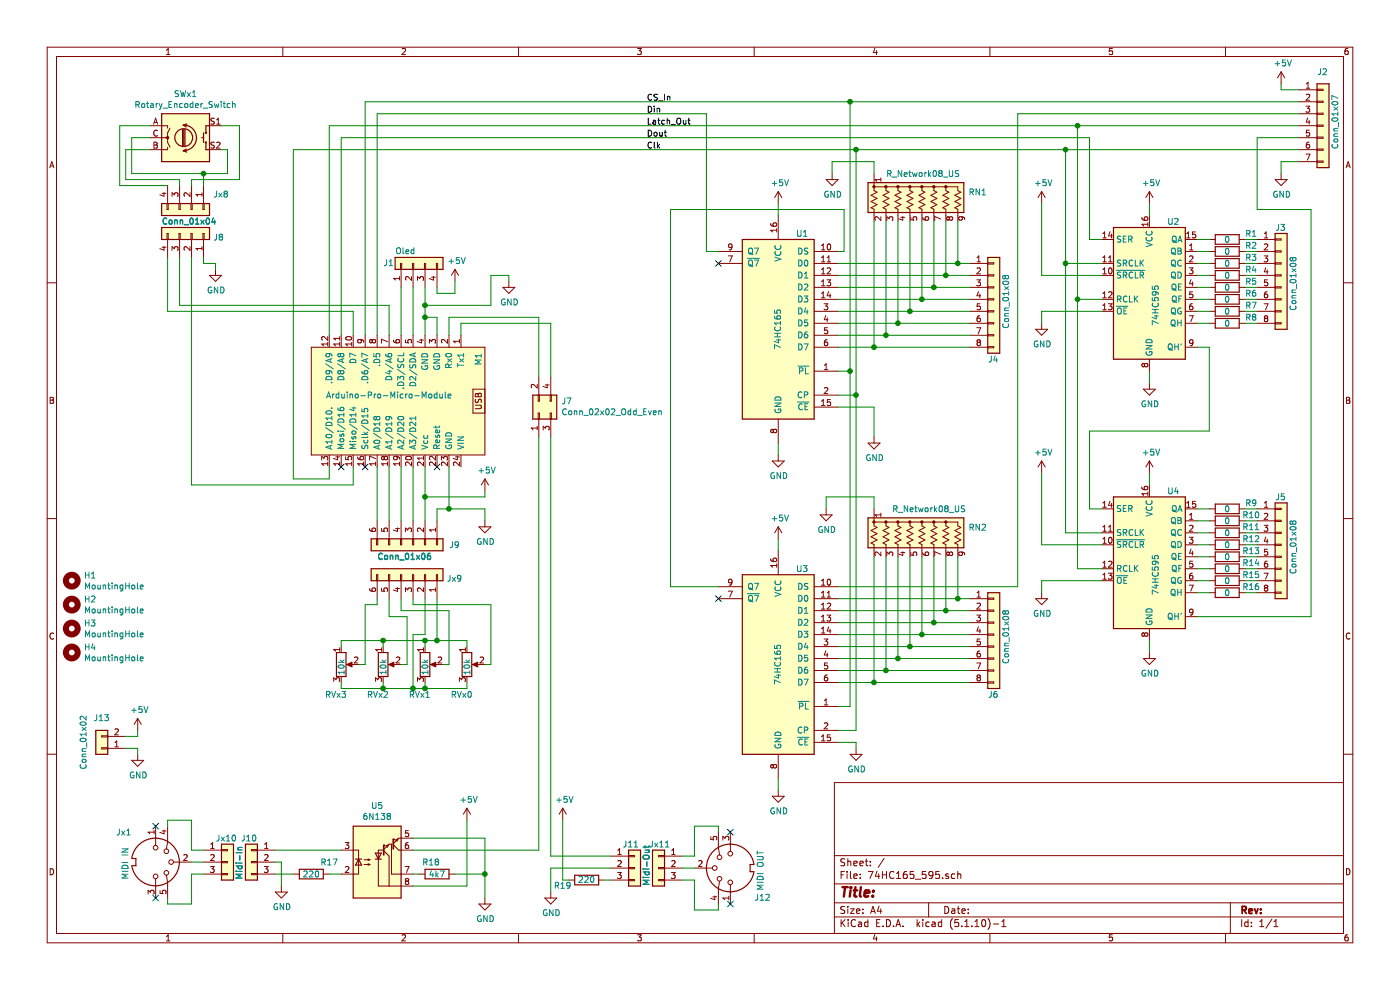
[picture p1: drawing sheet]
EESchema Schematic File Version 4
EELAYER 30 0
EELAYER END
$Descr A4 11693 8268
encoding utf-8
Sheet 1 1
Title ""
Date ""
Rev ""
Comp ""
Comment1 ""
Comment2 ""
Comment3 ""
Comment4 ""
$EndDescr
$Comp
L 74xx:74HC595 U2
U 1 1
P 9600 2400
F 0 "U2" H 9800 2950 50  0000 C CNN
F 1 "74HC595" V 9650 2250 50  0000 C CNN
F 2 "Package_DIP:DIP-16_W7.62mm_Socket_LongPads" H 9600 2400 50  0001 C CNN
F 3 "http://www.ti.com/lit/ds/symlink/sn74hc595.pdf" H 9600 2400 50  0001 C CNN
	1    9600 2400
	1    0    0    -1  
$EndComp
$Comp
L Connector_Generic:Conn_01x08 J3
U 1 1
P 10700 2300
F 0 "J3" H 10650 2700 50  0000 L CNN
F 1 "Conn_01x08" V 10800 2000 50  0000 L CNN
F 2 "00-Fred-mod:Con_1x08_P2.54mm" H 10700 2300 50  0001 C CNN
F 3 "~" H 10700 2300 50  0001 C CNN
	1    10700 2300
	1    0    0    -1  
$EndComp
$Comp
L Device:R R1
U 1 1
P 10250 2000
F 0 "R1" V 10200 2200 50  0000 C CNN
F 1 "0" V 10250 2000 50  0000 C CNN
F 2 "00-Fred-mod:Rx" V 10180 2000 50  0001 C CNN
F 3 "~" H 10250 2000 50  0001 C CNN
	1    10250 2000
	0    1    1    0   
$EndComp
$Comp
L Device:R R2
U 1 1
P 10250 2100
F 0 "R2" V 10200 2300 50  0000 C CNN
F 1 "0" V 10250 2100 50  0000 C CNN
F 2 "00-Fred-mod:Rx" V 10180 2100 50  0001 C CNN
F 3 "~" H 10250 2100 50  0001 C CNN
	1    10250 2100
	0    1    1    0   
$EndComp
$Comp
L Device:R R3
U 1 1
P 10250 2200
F 0 "R3" V 10200 2400 50  0000 C CNN
F 1 "0" V 10250 2200 50  0000 C CNN
F 2 "00-Fred-mod:Rx" V 10180 2200 50  0001 C CNN
F 3 "~" H 10250 2200 50  0001 C CNN
	1    10250 2200
	0    1    1    0   
$EndComp
$Comp
L Device:R R4
U 1 1
P 10250 2300
F 0 "R4" V 10200 2500 50  0000 C CNN
F 1 "0" V 10250 2300 50  0000 C CNN
F 2 "00-Fred-mod:Rx" V 10180 2300 50  0001 C CNN
F 3 "~" H 10250 2300 50  0001 C CNN
	1    10250 2300
	0    1    1    0   
$EndComp
$Comp
L Device:R R5
U 1 1
P 10250 2400
F 0 "R5" V 10200 2600 50  0000 C CNN
F 1 "0" V 10250 2400 50  0000 C CNN
F 2 "00-Fred-mod:Rx" V 10180 2400 50  0001 C CNN
F 3 "~" H 10250 2400 50  0001 C CNN
	1    10250 2400
	0    1    1    0   
$EndComp
$Comp
L Device:R R6
U 1 1
P 10250 2500
F 0 "R6" V 10200 2700 50  0000 C CNN
F 1 "0" V 10250 2500 50  0000 C CNN
F 2 "00-Fred-mod:Rx" V 10180 2500 50  0001 C CNN
F 3 "~" H 10250 2500 50  0001 C CNN
	1    10250 2500
	0    1    1    0   
$EndComp
$Comp
L Device:R R7
U 1 1
P 10250 2600
F 0 "R7" V 10200 2800 50  0000 C CNN
F 1 "0" V 10250 2600 50  0000 C CNN
F 2 "00-Fred-mod:Rx" V 10180 2600 50  0001 C CNN
F 3 "~" H 10250 2600 50  0001 C CNN
	1    10250 2600
	0    1    1    0   
$EndComp
$Comp
L Device:R R8
U 1 1
P 10250 2700
F 0 "R8" V 10200 2900 50  0000 C CNN
F 1 "0" V 10250 2700 50  0000 C CNN
F 2 "00-Fred-mod:Rx" V 10180 2700 50  0001 C CNN
F 3 "~" H 10250 2700 50  0001 C CNN
	1    10250 2700
	0    1    1    0   
$EndComp
Wire Wire Line
	10000 2000 10100 2000
Wire Wire Line
	10100 2100 10000 2100
Wire Wire Line
	10000 2200 10100 2200
Wire Wire Line
	10100 2300 10000 2300
Wire Wire Line
	10000 2400 10100 2400
Wire Wire Line
	10100 2500 10000 2500
Wire Wire Line
	10000 2600 10100 2600
Wire Wire Line
	10000 2700 10100 2700
Wire Wire Line
	10500 2700 10400 2700
Wire Wire Line
	10500 2600 10400 2600
Wire Wire Line
	10500 2500 10400 2500
Wire Wire Line
	10500 2400 10400 2400
Wire Wire Line
	10500 2300 10400 2300
Wire Wire Line
	10500 2200 10400 2200
Wire Wire Line
	10500 2100 10400 2100
Wire Wire Line
	10500 2000 10400 2000
Wire Wire Line
	9200 2200 8900 2200
$Comp
L power:GND #PWR0102
U 1 1
P 9600 3200
F 0 "#PWR0102" H 9600 2950 50  0001 C CNN
F 1 "GND" H 9605 3027 50  0000 C CNN
F 2 "" H 9600 3200 50  0001 C CNN
F 3 "" H 9600 3200 50  0001 C CNN
	1    9600 3200
	1    0    0    -1  
$EndComp
Wire Wire Line
	9600 3200 9600 3100
$Comp
L power:+5V #PWR0105
U 1 1
P 9600 1700
F 0 "#PWR0105" H 9600 1550 50  0001 C CNN
F 1 "+5V" H 9615 1873 50  0000 C CNN
F 2 "" H 9600 1700 50  0001 C CNN
F 3 "" H 9600 1700 50  0001 C CNN
	1    9600 1700
	1    0    0    -1  
$EndComp
Wire Wire Line
	9600 1800 9600 1700
Wire Wire Line
	9200 2000 9100 2000
Wire Wire Line
	9000 2500 9200 2500
Wire Wire Line
	9200 2300 8700 2300
$Comp
L power:+5V #PWR0107
U 1 1
P 8700 1700
F 0 "#PWR0107" H 8700 1550 50  0001 C CNN
F 1 "+5V" H 8715 1873 50  0000 C CNN
F 2 "" H 8700 1700 50  0001 C CNN
F 3 "" H 8700 1700 50  0001 C CNN
	1    8700 1700
	1    0    0    -1  
$EndComp
$Comp
L power:GND #PWR0108
U 1 1
P 8700 2700
F 0 "#PWR0108" H 8700 2450 50  0001 C CNN
F 1 "GND" H 8705 2527 50  0000 C CNN
F 2 "" H 8700 2700 50  0001 C CNN
F 3 "" H 8700 2700 50  0001 C CNN
	1    8700 2700
	1    0    0    -1  
$EndComp
Wire Wire Line
	8700 2700 8700 2600
Wire Wire Line
	8700 2600 9200 2600
$Comp
L 74xx:74HC595 U4
U 1 1
P 9600 4650
F 0 "U4" H 9800 5200 50  0000 C CNN
F 1 "74HC595" V 9650 4500 50  0000 C CNN
F 2 "Package_DIP:DIP-16_W7.62mm_Socket_LongPads" H 9600 4650 50  0001 C CNN
F 3 "http://www.ti.com/lit/ds/symlink/sn74hc595.pdf" H 9600 4650 50  0001 C CNN
	1    9600 4650
	1    0    0    -1  
$EndComp
$Comp
L Device:R R9
U 1 1
P 10250 4250
F 0 "R9" V 10200 4450 50  0000 C CNN
F 1 "0" V 10250 4250 50  0000 C CNN
F 2 "00-Fred-mod:Rx" V 10180 4250 50  0001 C CNN
F 3 "~" H 10250 4250 50  0001 C CNN
	1    10250 4250
	0    1    1    0   
$EndComp
$Comp
L Device:R R10
U 1 1
P 10250 4350
F 0 "R10" V 10200 4550 50  0000 C CNN
F 1 "0" V 10250 4350 50  0000 C CNN
F 2 "00-Fred-mod:Rx" V 10180 4350 50  0001 C CNN
F 3 "~" H 10250 4350 50  0001 C CNN
	1    10250 4350
	0    1    1    0   
$EndComp
$Comp
L Device:R R11
U 1 1
P 10250 4450
F 0 "R11" V 10200 4650 50  0000 C CNN
F 1 "0" V 10250 4450 50  0000 C CNN
F 2 "00-Fred-mod:Rx" V 10180 4450 50  0001 C CNN
F 3 "~" H 10250 4450 50  0001 C CNN
	1    10250 4450
	0    1    1    0   
$EndComp
$Comp
L Device:R R12
U 1 1
P 10250 4550
F 0 "R12" V 10200 4750 50  0000 C CNN
F 1 "0" V 10250 4550 50  0000 C CNN
F 2 "00-Fred-mod:Rx" V 10180 4550 50  0001 C CNN
F 3 "~" H 10250 4550 50  0001 C CNN
	1    10250 4550
	0    1    1    0   
$EndComp
$Comp
L Device:R R13
U 1 1
P 10250 4650
F 0 "R13" V 10200 4850 50  0000 C CNN
F 1 "0" V 10250 4650 50  0000 C CNN
F 2 "00-Fred-mod:Rx" V 10180 4650 50  0001 C CNN
F 3 "~" H 10250 4650 50  0001 C CNN
	1    10250 4650
	0    1    1    0   
$EndComp
$Comp
L Device:R R14
U 1 1
P 10250 4750
F 0 "R14" V 10200 4950 50  0000 C CNN
F 1 "0" V 10250 4750 50  0000 C CNN
F 2 "00-Fred-mod:Rx" V 10180 4750 50  0001 C CNN
F 3 "~" H 10250 4750 50  0001 C CNN
	1    10250 4750
	0    1    1    0   
$EndComp
$Comp
L Device:R R15
U 1 1
P 10250 4850
F 0 "R15" V 10200 5050 50  0000 C CNN
F 1 "0" V 10250 4850 50  0000 C CNN
F 2 "00-Fred-mod:Rx" V 10180 4850 50  0001 C CNN
F 3 "~" H 10250 4850 50  0001 C CNN
	1    10250 4850
	0    1    1    0   
$EndComp
$Comp
L Device:R R16
U 1 1
P 10250 4950
F 0 "R16" V 10200 5150 50  0000 C CNN
F 1 "0" V 10250 4950 50  0000 C CNN
F 2 "00-Fred-mod:Rx" V 10180 4950 50  0001 C CNN
F 3 "~" H 10250 4950 50  0001 C CNN
	1    10250 4950
	0    1    1    0   
$EndComp
Wire Wire Line
	10000 4250 10100 4250
Wire Wire Line
	10100 4350 10000 4350
Wire Wire Line
	10000 4450 10100 4450
Wire Wire Line
	10100 4550 10000 4550
Wire Wire Line
	10000 4650 10100 4650
Wire Wire Line
	10100 4750 10000 4750
Wire Wire Line
	10000 4850 10100 4850
Wire Wire Line
	10000 4950 10100 4950
Wire Wire Line
	9200 4450 8900 4450
$Comp
L power:GND #PWR0110
U 1 1
P 9600 5450
F 0 "#PWR0110" H 9600 5200 50  0001 C CNN
F 1 "GND" H 9605 5277 50  0000 C CNN
F 2 "" H 9600 5450 50  0001 C CNN
F 3 "" H 9600 5450 50  0001 C CNN
	1    9600 5450
	1    0    0    -1  
$EndComp
Wire Wire Line
	9600 5450 9600 5350
$Comp
L power:+5V #PWR0111
U 1 1
P 9600 3950
F 0 "#PWR0111" H 9600 3800 50  0001 C CNN
F 1 "+5V" H 9615 4123 50  0000 C CNN
F 2 "" H 9600 3950 50  0001 C CNN
F 3 "" H 9600 3950 50  0001 C CNN
	1    9600 3950
	1    0    0    -1  
$EndComp
Wire Wire Line
	9600 4050 9600 3950
Wire Wire Line
	9200 4250 9100 4250
Wire Wire Line
	9000 4750 9200 4750
Wire Wire Line
	9200 4550 8700 4550
$Comp
L power:+5V #PWR0112
U 1 1
P 8700 3950
F 0 "#PWR0112" H 8700 3800 50  0001 C CNN
F 1 "+5V" H 8715 4123 50  0000 C CNN
F 2 "" H 8700 3950 50  0001 C CNN
F 3 "" H 8700 3950 50  0001 C CNN
	1    8700 3950
	1    0    0    -1  
$EndComp
$Comp
L power:GND #PWR0113
U 1 1
P 8700 4950
F 0 "#PWR0113" H 8700 4700 50  0001 C CNN
F 1 "GND" H 8705 4777 50  0000 C CNN
F 2 "" H 8700 4950 50  0001 C CNN
F 3 "" H 8700 4950 50  0001 C CNN
	1    8700 4950
	1    0    0    -1  
$EndComp
Wire Wire Line
	8700 4950 8700 4850
Wire Wire Line
	8700 4850 9200 4850
Wire Wire Line
	9000 2500 9000 4750
Wire Wire Line
	8900 2200 8900 4450
Wire Wire Line
	9100 4250 9100 3600
Wire Wire Line
	9100 3600 10100 3600
Wire Wire Line
	10100 3600 10100 2900
Wire Wire Line
	10100 2900 10000 2900
Wire Wire Line
	8700 1700 8700 2300
Wire Wire Line
	8700 3950 8700 4550
$Comp
L power:+5V #PWR0119
U 1 1
P 10700 700
F 0 "#PWR0119" H 10700 550 50  0001 C CNN
F 1 "+5V" H 10715 873 50  0000 C CNN
F 2 "" H 10700 700 50  0001 C CNN
F 3 "" H 10700 700 50  0001 C CNN
	1    10700 700 
	1    0    0    -1  
$EndComp
Wire Wire Line
	10000 5150 10950 5150
$Comp
L Mechanical:MountingHole H4
U 1 1
P 600 5450
F 0 "H4" H 700 5496 50  0000 L CNN
F 1 "MountingHole" H 700 5405 50  0000 L CNN
F 2 "MountingHole:MountingHole_2.5mm" H 600 5450 50  0001 C CNN
F 3 "~" H 600 5450 50  0001 C CNN
	1    600  5450
	1    0    0    -1  
$EndComp
$Comp
L Mechanical:MountingHole H3
U 1 1
P 600 5250
F 0 "H3" H 700 5296 50  0000 L CNN
F 1 "MountingHole" H 700 5205 50  0000 L CNN
F 2 "MountingHole:MountingHole_2.5mm" H 600 5250 50  0001 C CNN
F 3 "~" H 600 5250 50  0001 C CNN
	1    600  5250
	1    0    0    -1  
$EndComp
$Comp
L Mechanical:MountingHole H2
U 1 1
P 600 5050
F 0 "H2" H 700 5096 50  0000 L CNN
F 1 "MountingHole" H 700 5005 50  0000 L CNN
F 2 "MountingHole:MountingHole_2.5mm" H 600 5050 50  0001 C CNN
F 3 "~" H 600 5050 50  0001 C CNN
	1    600  5050
	1    0    0    -1  
$EndComp
$Comp
L Mechanical:MountingHole H1
U 1 1
P 600 4850
F 0 "H1" H 700 4896 50  0000 L CNN
F 1 "MountingHole" H 700 4805 50  0000 L CNN
F 2 "MountingHole:MountingHole_2.5mm" H 600 4850 50  0001 C CNN
F 3 "~" H 600 4850 50  0001 C CNN
	1    600  4850
	1    0    0    -1  
$EndComp
Wire Wire Line
	8900 2200 8900 1250
Connection ~ 8900 2200
Wire Wire Line
	9100 2000 9100 1150
Wire Wire Line
	9000 2500 9000 1050
Connection ~ 9000 2500
Wire Wire Line
	10500 4950 10400 4950
Wire Wire Line
	10500 4850 10400 4850
Wire Wire Line
	10500 4750 10400 4750
Wire Wire Line
	10500 4650 10400 4650
Wire Wire Line
	10500 4550 10400 4550
Wire Wire Line
	10500 4450 10400 4450
Wire Wire Line
	10500 4350 10400 4350
Wire Wire Line
	10500 4250 10400 4250
$Comp
L Connector_Generic:Conn_01x08 J5
U 1 1
P 10700 4550
F 0 "J5" H 10650 4950 50  0000 L CNN
F 1 "Conn_01x08" V 10800 4300 50  0000 L CNN
F 2 "00-Fred-mod:Con_1x08_P2.54mm" H 10700 4550 50  0001 C CNN
F 3 "~" H 10700 4550 50  0001 C CNN
	1    10700 4550
	1    0    0    -1  
$EndComp
$Comp
L power:GND #PWR0120
U 1 1
P 10700 1450
F 0 "#PWR0120" H 10700 1200 50  0001 C CNN
F 1 "GND" H 10705 1277 50  0000 C CNN
F 2 "" H 10700 1450 50  0001 C CNN
F 3 "" H 10700 1450 50  0001 C CNN
	1    10700 1450
	1    0    0    -1  
$EndComp
Wire Wire Line
	10700 1350 10700 1450
Wire Wire Line
	10850 1350 10700 1350
Wire Wire Line
	10850 750  10700 750 
$Comp
L 00_Fred:Arduino-Pro-Micro-Module M1
U 1 1
P 3200 3350
F 0 "M1" H 2850 4150 50  0000 C CNN
F 1 "Arduino-Pro-Micro-Module" V 3150 3400 50  0000 C CNN
F 2 "00-Fred-mod:Arduino-Pro-Micro-DIP-24" H 3300 2700 50  0001 C CNN
F 3 "https://learn.sparkfun.com/tutorials/pro-micro--fio-v3-hookup-guide/hardware-overview-pro-micro" H 3350 4150 50  0001 C CNN
	1    3200 3350
	0    1    1    0   
$EndComp
Wire Wire Line
	7000 4900 8500 4900
Wire Wire Line
	8500 4900 8500 950 
Wire Wire Line
	5900 2100 6000 2100
Wire Wire Line
	5900 950  5900 2100
$Comp
L power:GND #PWR0118
U 1 1
P 6900 4250
F 0 "#PWR0118" H 6900 4000 50  0001 C CNN
F 1 "GND" H 6905 4077 50  0000 C CNN
F 2 "" H 6900 4250 50  0001 C CNN
F 3 "" H 6900 4250 50  0001 C CNN
	1    6900 4250
	1    0    0    -1  
$EndComp
Wire Wire Line
	6900 4150 6900 4250
Wire Wire Line
	7300 4150 6900 4150
Wire Wire Line
	7300 4250 7300 4150
Wire Wire Line
	5600 4900 6000 4900
Wire Wire Line
	7000 2100 7050 2100
Wire Wire Line
	7100 3100 7100 5900
Wire Wire Line
	7300 1350 7300 1450
Wire Wire Line
	6950 1350 7300 1350
Wire Wire Line
	6950 1450 6950 1350
Wire Wire Line
	6500 4600 6500 4500
$Comp
L power:+5V #PWR0116
U 1 1
P 6500 4500
F 0 "#PWR0116" H 6500 4350 50  0001 C CNN
F 1 "+5V" H 6515 4673 50  0000 C CNN
F 2 "" H 6500 4500 50  0001 C CNN
F 3 "" H 6500 4500 50  0001 C CNN
	1    6500 4500
	1    0    0    -1  
$EndComp
Wire Wire Line
	7000 5900 7100 5900
Wire Wire Line
	6500 6600 6500 6500
$Comp
L power:GND #PWR0115
U 1 1
P 6500 6600
F 0 "#PWR0115" H 6500 6350 50  0001 C CNN
F 1 "GND" H 6505 6427 50  0000 C CNN
F 2 "" H 6500 6600 50  0001 C CNN
F 3 "" H 6500 6600 50  0001 C CNN
	1    6500 6600
	1    0    0    -1  
$EndComp
$Comp
L power:GND #PWR0114
U 1 1
P 7150 6250
F 0 "#PWR0114" H 7150 6000 50  0001 C CNN
F 1 "GND" H 7155 6077 50  0000 C CNN
F 2 "" H 7150 6250 50  0001 C CNN
F 3 "" H 7150 6250 50  0001 C CNN
	1    7150 6250
	1    0    0    -1  
$EndComp
Wire Wire Line
	7000 6100 7150 6100
Wire Wire Line
	7300 5700 8100 5700
Connection ~ 7300 5700
Wire Wire Line
	7300 4650 7300 5700
Wire Wire Line
	7400 5600 8100 5600
Connection ~ 7400 5600
Wire Wire Line
	7400 4650 7400 5600
Wire Wire Line
	7500 5500 8100 5500
Connection ~ 7500 5500
Wire Wire Line
	7500 4650 7500 5500
Wire Wire Line
	7600 5400 8100 5400
Connection ~ 7600 5400
Wire Wire Line
	7000 5400 7600 5400
Wire Wire Line
	7600 4650 7600 5400
Wire Wire Line
	7700 5300 8100 5300
Connection ~ 7700 5300
Wire Wire Line
	7700 4650 7700 5300
Wire Wire Line
	7800 5200 8100 5200
Connection ~ 7800 5200
Wire Wire Line
	7800 4650 7800 5200
Wire Wire Line
	7900 5100 8100 5100
Connection ~ 7900 5100
Wire Wire Line
	7900 4650 7900 5100
Wire Wire Line
	7000 5700 7300 5700
Wire Wire Line
	7000 5600 7400 5600
Wire Wire Line
	7000 5500 7500 5500
Wire Wire Line
	7000 5300 7700 5300
Wire Wire Line
	7000 5200 7800 5200
Wire Wire Line
	7000 5100 7900 5100
Connection ~ 8000 5000
Wire Wire Line
	7000 5000 8000 5000
Wire Wire Line
	8000 5000 8100 5000
Wire Wire Line
	8000 4650 8000 5000
$Comp
L Device:R_Network08_US RN2
U 1 1
P 7700 4450
F 0 "RN2" H 8088 4496 50  0000 L CNN
F 1 "R_Network08_US" H 7450 4650 50  0000 L CNN
F 2 "00-Fred-mod:Con_1x09_P2.54mm" V 8175 4450 50  0001 C CNN
F 3 "http://www.vishay.com/docs/31509/csc.pdf" H 7700 4450 50  0001 C CNN
	1    7700 4450
	1    0    0    -1  
$EndComp
$Comp
L Connector_Generic:Conn_01x08 J6
U 1 1
P 8300 5300
F 0 "J6" H 8250 4800 50  0000 L CNN
F 1 "Conn_01x08" V 8400 5050 50  0000 L CNN
F 2 "00-Fred-mod:Con_1x08_P2.54mm" H 8300 5300 50  0001 C CNN
F 3 "~" H 8300 5300 50  0001 C CNN
	1    8300 5300
	1    0    0    -1  
$EndComp
$Comp
L 74xx:74LS165 U3
U 1 1
P 6500 5500
F 0 "U3" H 6300 6250 50  0000 C CNN
F 1 "74HC165" V 6500 5450 50  0000 C CNN
F 2 "Package_DIP:DIP-16_W7.62mm_Socket_LongPads" H 6500 5500 50  0001 C CNN
F 3 "http://www.ti.com/lit/gpn/sn74LS165" H 6500 5500 50  0001 C CNN
	1    6500 5500
	-1   0    0    -1  
$EndComp
Wire Wire Line
	7300 3400 7000 3400
$Comp
L power:GND #PWR0106
U 1 1
P 6950 1450
F 0 "#PWR0106" H 6950 1200 50  0001 C CNN
F 1 "GND" H 6955 1277 50  0000 C CNN
F 2 "" H 6950 1450 50  0001 C CNN
F 3 "" H 6950 1450 50  0001 C CNN
	1    6950 1450
	1    0    0    -1  
$EndComp
Wire Wire Line
	6500 1800 6500 1700
$Comp
L power:+5V #PWR0104
U 1 1
P 6500 1700
F 0 "#PWR0104" H 6500 1550 50  0001 C CNN
F 1 "+5V" H 6515 1873 50  0000 C CNN
F 2 "" H 6500 1700 50  0001 C CNN
F 3 "" H 6500 1700 50  0001 C CNN
	1    6500 1700
	1    0    0    -1  
$EndComp
Wire Wire Line
	7000 3100 7100 3100
Wire Wire Line
	6500 3800 6500 3700
$Comp
L power:GND #PWR0103
U 1 1
P 6500 3800
F 0 "#PWR0103" H 6500 3550 50  0001 C CNN
F 1 "GND" H 6505 3627 50  0000 C CNN
F 2 "" H 6500 3800 50  0001 C CNN
F 3 "" H 6500 3800 50  0001 C CNN
	1    6500 3800
	1    0    0    -1  
$EndComp
$Comp
L power:GND #PWR0101
U 1 1
P 7300 3650
F 0 "#PWR0101" H 7300 3400 50  0001 C CNN
F 1 "GND" H 7305 3477 50  0000 C CNN
F 2 "" H 7300 3650 50  0001 C CNN
F 3 "" H 7300 3650 50  0001 C CNN
	1    7300 3650
	1    0    0    -1  
$EndComp
Wire Wire Line
	7300 3400 7300 3650
Wire Wire Line
	7000 3300 7150 3300
Text Label 5400 1050 0    50   ~ 0
Latch_Out
Text Label 5400 850  0    50   ~ 0
CS_In
Text Label 5400 1150 0    50   ~ 0
Dout
Text Label 5400 950  0    50   ~ 0
Din
Text Label 5400 1250 0    50   ~ 0
Clk
Wire Wire Line
	7300 2900 8100 2900
Connection ~ 7300 2900
Wire Wire Line
	7300 1850 7300 2900
Wire Wire Line
	7400 2800 8100 2800
Connection ~ 7400 2800
Wire Wire Line
	7400 1850 7400 2800
Wire Wire Line
	7500 2700 8100 2700
Connection ~ 7500 2700
Wire Wire Line
	7500 1850 7500 2700
Wire Wire Line
	7600 2600 8100 2600
Connection ~ 7600 2600
Wire Wire Line
	7000 2600 7600 2600
Wire Wire Line
	7600 1850 7600 2600
Wire Wire Line
	7700 2500 8100 2500
Connection ~ 7700 2500
Wire Wire Line
	7700 1850 7700 2500
Wire Wire Line
	7800 2400 8100 2400
Connection ~ 7800 2400
Wire Wire Line
	7800 1850 7800 2400
Wire Wire Line
	7900 2300 8100 2300
Connection ~ 7900 2300
Wire Wire Line
	7900 1850 7900 2300
Wire Wire Line
	7000 2900 7300 2900
Wire Wire Line
	7000 2800 7400 2800
Wire Wire Line
	7000 2700 7500 2700
Wire Wire Line
	7000 2500 7700 2500
Wire Wire Line
	7000 2400 7800 2400
Wire Wire Line
	7000 2300 7900 2300
Connection ~ 8000 2200
Wire Wire Line
	7000 2200 8000 2200
Wire Wire Line
	8000 2200 8100 2200
Wire Wire Line
	8000 1850 8000 2200
$Comp
L Device:R_Network08_US RN1
U 1 1
P 7700 1650
F 0 "RN1" H 8088 1696 50  0000 L CNN
F 1 "R_Network08_US" H 7400 1850 50  0000 L CNN
F 2 "00-Fred-mod:Con_1x09_P2.54mm" V 8175 1650 50  0001 C CNN
F 3 "http://www.vishay.com/docs/31509/csc.pdf" H 7700 1650 50  0001 C CNN
	1    7700 1650
	1    0    0    -1  
$EndComp
$Comp
L Connector_Generic:Conn_01x08 J4
U 1 1
P 8300 2500
F 0 "J4" H 8250 2000 50  0000 L CNN
F 1 "Conn_01x08" V 8400 2250 50  0000 L CNN
F 2 "00-Fred-mod:Con_1x08_P2.54mm" H 8300 2500 50  0001 C CNN
F 3 "~" H 8300 2500 50  0001 C CNN
	1    8300 2500
	1    0    0    -1  
$EndComp
Wire Wire Line
	7150 6200 7000 6200
Wire Wire Line
	8900 1250 10850 1250
Connection ~ 8900 1250
Wire Wire Line
	9000 1050 10850 1050
Connection ~ 9000 1050
Wire Wire Line
	8500 950  10850 950 
Wire Wire Line
	10700 750  10700 700 
Wire Wire Line
	10850 850  7100 850 
Wire Wire Line
	10500 1150 10500 1750
Wire Wire Line
	10500 1750 10950 1750
Wire Wire Line
	10950 1750 10950 5150
Wire Wire Line
	10500 1150 10850 1150
Wire Wire Line
	7150 6200 7150 6250
Wire Wire Line
	7150 3300 7150 6100
Wire Wire Line
	7150 3300 7150 1250
Connection ~ 7150 3300
Connection ~ 7150 1250
Wire Wire Line
	7150 1250 8900 1250
Wire Wire Line
	7100 3100 7100 850 
Connection ~ 7100 3100
Connection ~ 7100 850 
$Comp
L Device:Rotary_Encoder_Switch SWx1
U 1 1
P 1550 1150
F 0 "SWx1" H 1550 1517 50  0000 C CNN
F 1 "Rotary_Encoder_Switch" H 1550 1426 50  0000 C CNN
F 2 "00-Fred-mod:Encoder" H 1400 1310 50  0001 C CNN
F 3 "~" H 1550 1410 50  0001 C CNN
	1    1550 1150
	1    0    0    -1  
$EndComp
$Comp
L Connector_Generic:Conn_01x04 Jx8
U 1 1
P 1600 1750
F 0 "Jx8" V 1472 1930 50  0000 L CNN
F 1 "Conn_01x04" V 1700 1500 50  0000 L CNN
F 2 "00-Fred-mod:Con_1x04_P2.54mm" H 1600 1750 50  0001 C CNN
F 3 "~" H 1600 1750 50  0001 C CNN
	1    1600 1750
	0    1    1    0   
$EndComp
$Comp
L Connector_Generic:Conn_01x04 J8
U 1 1
P 1600 1950
F 0 "J8" V 1564 2130 50  0000 L CNN
F 1 "Conn_01x04" V 1700 1700 50  0000 L CNN
F 2 "00-Fred-mod:Con_1x04_P2.54mm" H 1600 1950 50  0001 C CNN
F 3 "~" H 1600 1950 50  0001 C CNN
	1    1600 1950
	0    1    -1   0   
$EndComp
Wire Wire Line
	1400 1550 1000 1550
Wire Wire Line
	1000 1550 1000 1050
Wire Wire Line
	1000 1050 1250 1050
Wire Wire Line
	1250 1250 1050 1250
Wire Wire Line
	1050 1250 1050 1500
Wire Wire Line
	1050 1500 1500 1500
Wire Wire Line
	1500 1500 1500 1550
Wire Wire Line
	1600 1550 1600 1500
Wire Wire Line
	1600 1500 2000 1500
Wire Wire Line
	2000 1500 2000 1050
Wire Wire Line
	2000 1050 1850 1050
Wire Wire Line
	1700 1550 1700 1450
Wire Wire Line
	1700 1450 1900 1450
Wire Wire Line
	1900 1450 1900 1250
Wire Wire Line
	1900 1250 1850 1250
Wire Wire Line
	1250 1150 1100 1150
Wire Wire Line
	1100 1150 1100 1450
Wire Wire Line
	1100 1450 1700 1450
Connection ~ 1700 1450
$Comp
L power:GND #PWR0109
U 1 1
P 1800 2250
F 0 "#PWR0109" H 1800 2000 50  0001 C CNN
F 1 "GND" H 1805 2077 50  0000 C CNN
F 2 "" H 1800 2250 50  0001 C CNN
F 3 "" H 1800 2250 50  0001 C CNN
	1    1800 2250
	1    0    0    -1  
$EndComp
Wire Wire Line
	1700 2150 1700 2200
Wire Wire Line
	1700 2200 1800 2200
Wire Wire Line
	1800 2200 1800 2250
$Comp
L Connector_Generic:Conn_01x06 J9
U 1 1
P 3450 4550
F 0 "J9" V 3450 4850 50  0000 L CNN
F 1 "Conn_01x06" V 3550 4250 50  0000 L CNN
F 2 "00-Fred-mod:Con_1x06_P2.54mm" H 3450 4550 50  0001 C CNN
F 3 "~" H 3450 4550 50  0001 C CNN
	1    3450 4550
	0    1    1    0   
$EndComp
$Comp
L Connector_Generic:Conn_01x06 Jx9
U 1 1
P 3450 4800
F 0 "Jx9" V 3414 5080 50  0000 L CNN
F 1 "Conn_01x06" V 3600 4500 50  0000 L CNN
F 2 "00-Fred-mod:Con_1x06_P2.54mm" H 3450 4800 50  0001 C CNN
F 3 "~" H 3450 4800 50  0001 C CNN
	1    3450 4800
	0    1    -1   0   
$EndComp
Wire Wire Line
	3150 3900 3150 4350
Wire Wire Line
	3250 3900 3250 4350
Wire Wire Line
	3350 3900 3350 4350
Wire Wire Line
	3450 3900 3450 4350
Wire Wire Line
	3550 3900 3550 4150
Wire Wire Line
	3650 4350 3650 4250
Wire Wire Line
	3650 4250 3750 4250
Wire Wire Line
	3750 4250 3750 3900
$Comp
L power:+5V #PWR0117
U 1 1
P 4050 4100
F 0 "#PWR0117" H 4050 3950 50  0001 C CNN
F 1 "+5V" H 4065 4273 50  0000 C CNN
F 2 "" H 4050 4100 50  0001 C CNN
F 3 "" H 4050 4100 50  0001 C CNN
	1    4050 4100
	1    0    0    -1  
$EndComp
$Comp
L power:GND #PWR0121
U 1 1
P 4050 4350
F 0 "#PWR0121" H 4050 4100 50  0001 C CNN
F 1 "GND" H 4055 4177 50  0000 C CNN
F 2 "" H 4050 4350 50  0001 C CNN
F 3 "" H 4050 4350 50  0001 C CNN
	1    4050 4350
	1    0    0    -1  
$EndComp
Wire Wire Line
	3750 4250 4050 4250
Wire Wire Line
	4050 4250 4050 4350
Connection ~ 3750 4250
Wire Wire Line
	4050 4100 4050 4150
Wire Wire Line
	4050 4150 3550 4150
Connection ~ 3550 4150
Wire Wire Line
	3550 4150 3550 4350
$Comp
L Device:R_POT RVx3
U 1 1
P 2850 5550
F 0 "RVx3" H 2900 5300 50  0000 R CNN
F 1 "10k" V 2850 5600 50  0000 R CNN
F 2 "00-Fred-mod:Pot_APLS_Single" H 2850 5550 50  0001 C CNN
F 3 "~" H 2850 5550 50  0001 C CNN
	1    2850 5550
	1    0    0    -1  
$EndComp
$Comp
L Device:R_POT RVx2
U 1 1
P 3200 5550
F 0 "RVx2" H 3250 5300 50  0000 R CNN
F 1 "10k" V 3200 5600 50  0000 R CNN
F 2 "00-Fred-mod:Pot_APLS_Single" H 3200 5550 50  0001 C CNN
F 3 "~" H 3200 5550 50  0001 C CNN
	1    3200 5550
	1    0    0    -1  
$EndComp
$Comp
L Device:R_POT RVx1
U 1 1
P 3550 5550
F 0 "RVx1" H 3600 5300 50  0000 R CNN
F 1 "10k" V 3550 5600 50  0000 R CNN
F 2 "00-Fred-mod:Pot_APLS_Single" H 3550 5550 50  0001 C CNN
F 3 "~" H 3550 5550 50  0001 C CNN
	1    3550 5550
	1    0    0    -1  
$EndComp
$Comp
L Device:R_POT RVx0
U 1 1
P 3900 5550
F 0 "RVx0" H 3950 5300 50  0000 R CNN
F 1 "10k" V 3900 5600 50  0000 R CNN
F 2 "00-Fred-mod:Pot_APLS_Single" H 3900 5550 50  0001 C CNN
F 3 "~" H 3900 5550 50  0001 C CNN
	1    3900 5550
	1    0    0    -1  
$EndComp
Wire Wire Line
	3000 5550 3050 5550
Wire Wire Line
	3650 5000 3650 5350
Wire Wire Line
	3650 5350 3900 5350
Wire Wire Line
	3900 5350 3900 5400
Wire Wire Line
	3650 5350 3550 5350
Wire Wire Line
	3550 5350 3550 5400
Connection ~ 3650 5350
Wire Wire Line
	3550 5350 3200 5350
Wire Wire Line
	3200 5350 3200 5400
Connection ~ 3550 5350
Wire Wire Line
	3200 5350 2850 5350
Wire Wire Line
	2850 5350 2850 5400
Connection ~ 3200 5350
Wire Wire Line
	2850 5700 2850 5750
Wire Wire Line
	2850 5750 3200 5750
Wire Wire Line
	3200 5750 3200 5700
Wire Wire Line
	3200 5750 3450 5750
Wire Wire Line
	3550 5750 3550 5700
Connection ~ 3200 5750
Wire Wire Line
	3550 5750 3900 5750
Wire Wire Line
	3900 5750 3900 5700
Connection ~ 3550 5750
Wire Wire Line
	3550 5000 3550 5300
Wire Wire Line
	3550 5300 3450 5300
Wire Wire Line
	3450 5300 3450 5750
Connection ~ 3450 5750
Wire Wire Line
	3450 5750 3550 5750
Wire Wire Line
	3050 5550 3050 5050
Wire Wire Line
	3050 5050 3150 5050
Wire Wire Line
	3150 5050 3150 5000
Wire Wire Line
	4050 5550 4100 5550
Wire Wire Line
	4100 5550 4100 5050
Wire Wire Line
	4100 5050 3450 5050
Wire Wire Line
	3450 5050 3450 5000
Wire Wire Line
	3700 5550 3750 5550
Wire Wire Line
	3750 5550 3750 5100
Wire Wire Line
	3750 5100 3350 5100
Wire Wire Line
	3350 5100 3350 5000
Wire Wire Line
	3350 5550 3400 5550
Wire Wire Line
	3400 5550 3400 5150
Wire Wire Line
	3400 5150 3250 5150
Wire Wire Line
	3250 5150 3250 5000
$Comp
L Connector_Generic:Conn_01x04 J1
U 1 1
P 3450 2200
F 0 "J1" V 3450 2450 50  0000 R CNN
F 1 "Oled" V 3550 2350 50  0000 R CNN
F 2 "00-Fred-mod:Con_1x04_P2.54mm" H 3450 2200 50  0001 C CNN
F 3 "~" H 3450 2200 50  0001 C CNN
	1    3450 2200
	0    -1   -1   0   
$EndComp
Wire Wire Line
	3350 2800 3350 2400
Wire Wire Line
	3450 2800 3450 2400
Wire Wire Line
	3550 2800 3550 2650
Wire Wire Line
	3650 2800 3650 2650
Wire Wire Line
	3650 2650 3550 2650
Connection ~ 3550 2650
Wire Wire Line
	3550 2650 3550 2550
$Comp
L power:+5V #PWR0122
U 1 1
P 3800 2350
F 0 "#PWR0122" H 3800 2200 50  0001 C CNN
F 1 "+5V" H 3815 2523 50  0000 C CNN
F 2 "" H 3800 2350 50  0001 C CNN
F 3 "" H 3800 2350 50  0001 C CNN
	1    3800 2350
	1    0    0    -1  
$EndComp
Wire Wire Line
	3650 2400 3650 2450
Wire Wire Line
	3650 2450 3800 2450
Wire Wire Line
	3800 2450 3800 2350
Wire Wire Line
	3150 2800 3150 950 
Wire Wire Line
	3150 950  5900 950 
Wire Wire Line
	3050 2800 3050 850 
Wire Wire Line
	3050 850  7100 850 
Wire Wire Line
	2750 2800 2750 1050
Wire Wire Line
	2750 1050 9000 1050
Wire Wire Line
	2850 2800 2850 1150
Wire Wire Line
	2850 1150 9100 1150
Wire Wire Line
	2750 3900 2750 4000
Wire Wire Line
	2750 4000 2450 4000
Wire Wire Line
	2450 4000 2450 1250
Wire Wire Line
	2450 1250 7150 1250
Wire Wire Line
	2950 2800 2950 2600
Wire Wire Line
	2950 2600 1400 2600
Wire Wire Line
	1400 2600 1400 2150
Wire Wire Line
	1500 2150 1500 2550
Wire Wire Line
	1500 2550 3250 2550
Wire Wire Line
	3250 2550 3250 2800
Wire Wire Line
	1600 2150 1600 4050
Wire Wire Line
	1600 4050 2950 4050
Wire Wire Line
	2950 4050 2950 3900
$Comp
L Isolator:6N138 U5
U 1 1
P 3150 7200
F 0 "U5" H 3150 6733 50  0000 C CNN
F 1 "6N138" H 3150 6824 50  0000 C CNN
F 2 "Package_DIP:DIP-8_W7.62mm_Socket" H 3440 6900 50  0001 C CNN
F 3 "http://www.onsemi.com/pub/Collateral/HCPL2731-D.pdf" H 3440 6900 50  0001 C CNN
	1    3150 7200
	1    0    0    1   
$EndComp
$Comp
L Device:R R17
U 1 1
P 2600 7300
F 0 "R17" V 2500 7450 50  0000 C CNN
F 1 "220" V 2600 7300 50  0000 C CNN
F 2 "00-Fred-mod:Rx" V 2530 7300 50  0001 C CNN
F 3 "~" H 2600 7300 50  0001 C CNN
	1    2600 7300
	0    1    1    0   
$EndComp
$Comp
L Connector:DIN-5_180degree Jx1
U 1 1
P 1300 7200
F 0 "Jx1" V 1050 7000 50  0000 R CNN
F 1 "MIDI IN" H 1450 6950 50  0000 R CNN
F 2 "00-Fred-mod:Con_1x05_P2.54mm" H 1300 7200 50  0001 C CNN
F 3 "http://www.mouser.com/ds/2/18/40_c091_abd_e-75918.pdf" H 1300 7200 50  0001 C CNN
	1    1300 7200
	0    1    1    0   
$EndComp
$Comp
L Connector:DIN-5_180degree J12
U 1 1
P 6100 7250
F 0 "J12" V 5850 7050 50  0000 R CNN
F 1 "MIDI OUT" H 6250 7000 50  0000 R CNN
F 2 "00-Fred-mod:Con_1x05_P2.54mm" H 6100 7250 50  0001 C CNN
F 3 "http://www.mouser.com/ds/2/18/40_c091_abd_e-75918.pdf" H 6100 7250 50  0001 C CNN
	1    6100 7250
	0    -1   -1   0   
$EndComp
$Comp
L Device:R R19
U 1 1
P 4900 7350
F 0 "R19" V 4850 7550 50  0000 C CNN
F 1 "220" V 4900 7350 50  0000 C CNN
F 2 "00-Fred-mod:Rx" V 4830 7350 50  0001 C CNN
F 3 "~" H 4900 7350 50  0001 C CNN
	1    4900 7350
	0    -1   -1   0   
$EndComp
Wire Wire Line
	3450 7100 4500 7100
Wire Wire Line
	3750 2800 3750 2650
Wire Wire Line
	3750 2650 4500 2650
Wire Wire Line
	4500 2650 4500 3150
$Comp
L Connector_Generic:Conn_02x02_Odd_Even J7
U 1 1
P 4500 3350
F 0 "J7" V 4596 3162 50  0000 R CNN
F 1 "Conn_02x02_Odd_Even" V 4505 3162 50  0000 R CNN
F 2 "Connector_PinHeader_2.54mm:PinHeader_2x02_P2.54mm_Vertical" H 4500 3350 50  0001 C CNN
F 3 "~" H 4500 3350 50  0001 C CNN
	1    4500 3350
	0    -1   1    0   
$EndComp
Wire Wire Line
	3850 2800 3850 2700
Wire Wire Line
	3850 2700 4600 2700
Wire Wire Line
	4600 2700 4600 3150
$Comp
L power:GND #PWR0123
U 1 1
P 4050 7500
F 0 "#PWR0123" H 4050 7250 50  0001 C CNN
F 1 "GND" H 4055 7327 50  0000 C CNN
F 2 "" H 4050 7500 50  0001 C CNN
F 3 "" H 4050 7500 50  0001 C CNN
	1    4050 7500
	1    0    0    -1  
$EndComp
$Comp
L power:+5V #PWR0124
U 1 1
P 3900 6850
F 0 "#PWR0124" H 3900 6700 50  0001 C CNN
F 1 "+5V" H 3915 7023 50  0000 C CNN
F 2 "" H 3900 6850 50  0001 C CNN
F 3 "" H 3900 6850 50  0001 C CNN
	1    3900 6850
	1    0    0    -1  
$EndComp
Wire Wire Line
	4050 7000 4050 7300
$Comp
L Device:R R18
U 1 1
P 3650 7300
F 0 "R18" V 3550 7250 50  0000 C CNN
F 1 "4k7" V 3650 7300 50  0000 C CNN
F 2 "00-Fred-mod:Rx" V 3580 7300 50  0001 C CNN
F 3 "~" H 3650 7300 50  0001 C CNN
	1    3650 7300
	0    1    1    0   
$EndComp
Wire Wire Line
	3450 7000 4050 7000
Wire Wire Line
	3450 7400 3900 7400
Wire Wire Line
	3900 6850 3900 7400
Wire Wire Line
	3500 7300 3450 7300
Wire Wire Line
	3800 7300 4050 7300
Connection ~ 4050 7300
Wire Wire Line
	4050 7300 4050 7500
$Comp
L power:+5V #PWR0125
U 1 1
P 4700 6850
F 0 "#PWR0125" H 4700 6700 50  0001 C CNN
F 1 "+5V" H 4715 7023 50  0000 C CNN
F 2 "" H 4700 6850 50  0001 C CNN
F 3 "" H 4700 6850 50  0001 C CNN
	1    4700 6850
	1    0    0    -1  
$EndComp
$Comp
L power:GND #PWR0126
U 1 1
P 2350 7400
F 0 "#PWR0126" H 2350 7150 50  0001 C CNN
F 1 "GND" H 2355 7227 50  0000 C CNN
F 2 "" H 2350 7400 50  0001 C CNN
F 3 "" H 2350 7400 50  0001 C CNN
	1    2350 7400
	1    0    0    -1  
$EndComp
$Comp
L Connector_Generic:Conn_01x03 Jx10
U 1 1
P 1900 7200
F 0 "Jx10" H 1800 7400 50  0000 L CNN
F 1 "Midi-In" V 2000 7050 50  0000 L CNN
F 2 "00-Fred-mod:Con_1x03_P2.54mm" H 1900 7200 50  0001 C CNN
F 3 "~" H 1900 7200 50  0001 C CNN
	1    1900 7200
	1    0    0    -1  
$EndComp
$Comp
L Connector_Generic:Conn_01x03 J10
U 1 1
P 2100 7200
F 0 "J10" H 2050 7400 50  0000 L CNN
F 1 "Midi-In" V 2200 7050 50  0000 L CNN
F 2 "00-Fred-mod:Con_1x03_P2.54mm" H 2100 7200 50  0001 C CNN
F 3 "~" H 2100 7200 50  0001 C CNN
	1    2100 7200
	-1   0    0    -1  
$EndComp
$Comp
L Connector_Generic:Conn_01x03 Jx11
U 1 1
P 5500 7250
F 0 "Jx11" H 5400 7450 50  0000 L CNN
F 1 "Midi-Out" V 5600 7100 50  0000 L CNN
F 2 "00-Fred-mod:Con_1x03_P2.54mm" H 5500 7250 50  0001 C CNN
F 3 "~" H 5500 7250 50  0001 C CNN
	1    5500 7250
	-1   0    0    -1  
$EndComp
$Comp
L Connector_Generic:Conn_01x03 J11
U 1 1
P 5300 7250
F 0 "J11" H 5200 7450 50  0000 L CNN
F 1 "Midi-Out" V 5400 7100 50  0000 L CNN
F 2 "00-Fred-mod:Con_1x03_P2.54mm" H 5300 7250 50  0001 C CNN
F 3 "~" H 5300 7250 50  0001 C CNN
	1    5300 7250
	1    0    0    -1  
$EndComp
Wire Wire Line
	5700 7250 5800 7250
Wire Wire Line
	6000 7550 6000 7600
Wire Wire Line
	6000 7600 5800 7600
Wire Wire Line
	5800 7600 5800 7350
Wire Wire Line
	5800 7350 5700 7350
Wire Wire Line
	5700 7150 5800 7150
Wire Wire Line
	5800 7150 5800 6900
Wire Wire Line
	5800 6900 6000 6900
Wire Wire Line
	6000 6900 6000 6950
Wire Wire Line
	4600 7150 5100 7150
Wire Wire Line
	5100 7350 5050 7350
Wire Wire Line
	4750 7350 4700 7350
Wire Wire Line
	4700 6850 4700 7350
$Comp
L power:GND #PWR0127
U 1 1
P 4600 7450
F 0 "#PWR0127" H 4600 7200 50  0001 C CNN
F 1 "GND" H 4605 7277 50  0000 C CNN
F 2 "" H 4600 7450 50  0001 C CNN
F 3 "" H 4600 7450 50  0001 C CNN
	1    4600 7450
	1    0    0    -1  
$EndComp
Wire Wire Line
	4600 7450 4600 7250
Wire Wire Line
	4600 7250 5100 7250
Wire Wire Line
	2750 7300 2850 7300
Wire Wire Line
	2300 7300 2450 7300
Wire Wire Line
	2300 7100 2850 7100
Wire Wire Line
	2300 7200 2350 7200
Wire Wire Line
	2350 7200 2350 7400
Wire Wire Line
	1600 7200 1700 7200
Wire Wire Line
	1400 7500 1400 7550
Wire Wire Line
	1400 7550 1600 7550
Wire Wire Line
	1600 7550 1600 7300
Wire Wire Line
	1600 7300 1700 7300
Wire Wire Line
	1700 7100 1600 7100
Wire Wire Line
	1600 7100 1600 6850
Wire Wire Line
	1600 6850 1400 6850
Wire Wire Line
	1400 6850 1400 6900
$Comp
L 74xx:74LS165 U1
U 1 1
P 6500 2700
F 0 "U1" H 6300 3450 50  0000 C CNN
F 1 "74HC165" V 6500 2650 50  0000 C CNN
F 2 "Package_DIP:DIP-16_W7.62mm_Socket_LongPads" H 6500 2700 50  0001 C CNN
F 3 "http://www.ti.com/lit/gpn/sn74LS165" H 6500 2700 50  0001 C CNN
	1    6500 2700
	-1   0    0    -1  
$EndComp
Wire Wire Line
	7050 1750 5600 1750
Wire Wire Line
	5600 1750 5600 4900
Wire Wire Line
	7050 1750 7050 2100
NoConn ~ 6000 2200
NoConn ~ 6000 5000
NoConn ~ 2850 3900
NoConn ~ 3050 3900
NoConn ~ 3650 3900
NoConn ~ 1300 6900
NoConn ~ 1300 7500
NoConn ~ 6100 6950
NoConn ~ 6100 7550
$Comp
L power:GND #PWR0128
U 1 1
P 4250 2350
F 0 "#PWR0128" H 4250 2100 50  0001 C CNN
F 1 "GND" H 4255 2177 50  0000 C CNN
F 2 "" H 4250 2350 50  0001 C CNN
F 3 "" H 4250 2350 50  0001 C CNN
	1    4250 2350
	1    0    0    -1  
$EndComp
Wire Wire Line
	3550 2550 4100 2550
Wire Wire Line
	4100 2550 4100 2300
Wire Wire Line
	4100 2300 4250 2300
Wire Wire Line
	4250 2300 4250 2350
Connection ~ 3550 2550
Wire Wire Line
	3550 2550 3550 2400
$Comp
L Connector_Generic:Conn_01x02 J13
U 1 1
P 850 6250
F 0 "J13" H 850 6000 50  0000 C CNN
F 1 "Conn_01x02" V 1000 6200 50  0000 C CNN
F 2 "00-Fred-mod:Vis_1x02_P5.00" H 850 6250 50  0001 C CNN
F 3 "~" H 850 6250 50  0001 C CNN
	1    850  6250
	-1   0    0    1   
$EndComp
$Comp
L power:GND #PWR0129
U 1 1
P 1150 6300
F 0 "#PWR0129" H 1150 6050 50  0001 C CNN
F 1 "GND" H 1155 6127 50  0000 C CNN
F 2 "" H 1150 6300 50  0001 C CNN
F 3 "" H 1150 6300 50  0001 C CNN
	1    1150 6300
	1    0    0    -1  
$EndComp
Wire Wire Line
	1050 6250 1150 6250
Wire Wire Line
	1150 6250 1150 6300
$Comp
L power:+5V #PWR0130
U 1 1
P 1150 6100
F 0 "#PWR0130" H 1150 5950 50  0001 C CNN
F 1 "+5V" H 1165 6273 50  0000 C CNN
F 2 "" H 1150 6100 50  0001 C CNN
F 3 "" H 1150 6100 50  0001 C CNN
	1    1150 6100
	1    0    0    -1  
$EndComp
Wire Wire Line
	1050 6150 1150 6150
Wire Wire Line
	1150 6150 1150 6100
Wire Wire Line
	4600 3650 4600 7150
Wire Wire Line
	4500 3650 4500 7100
$EndSCHEMATC
